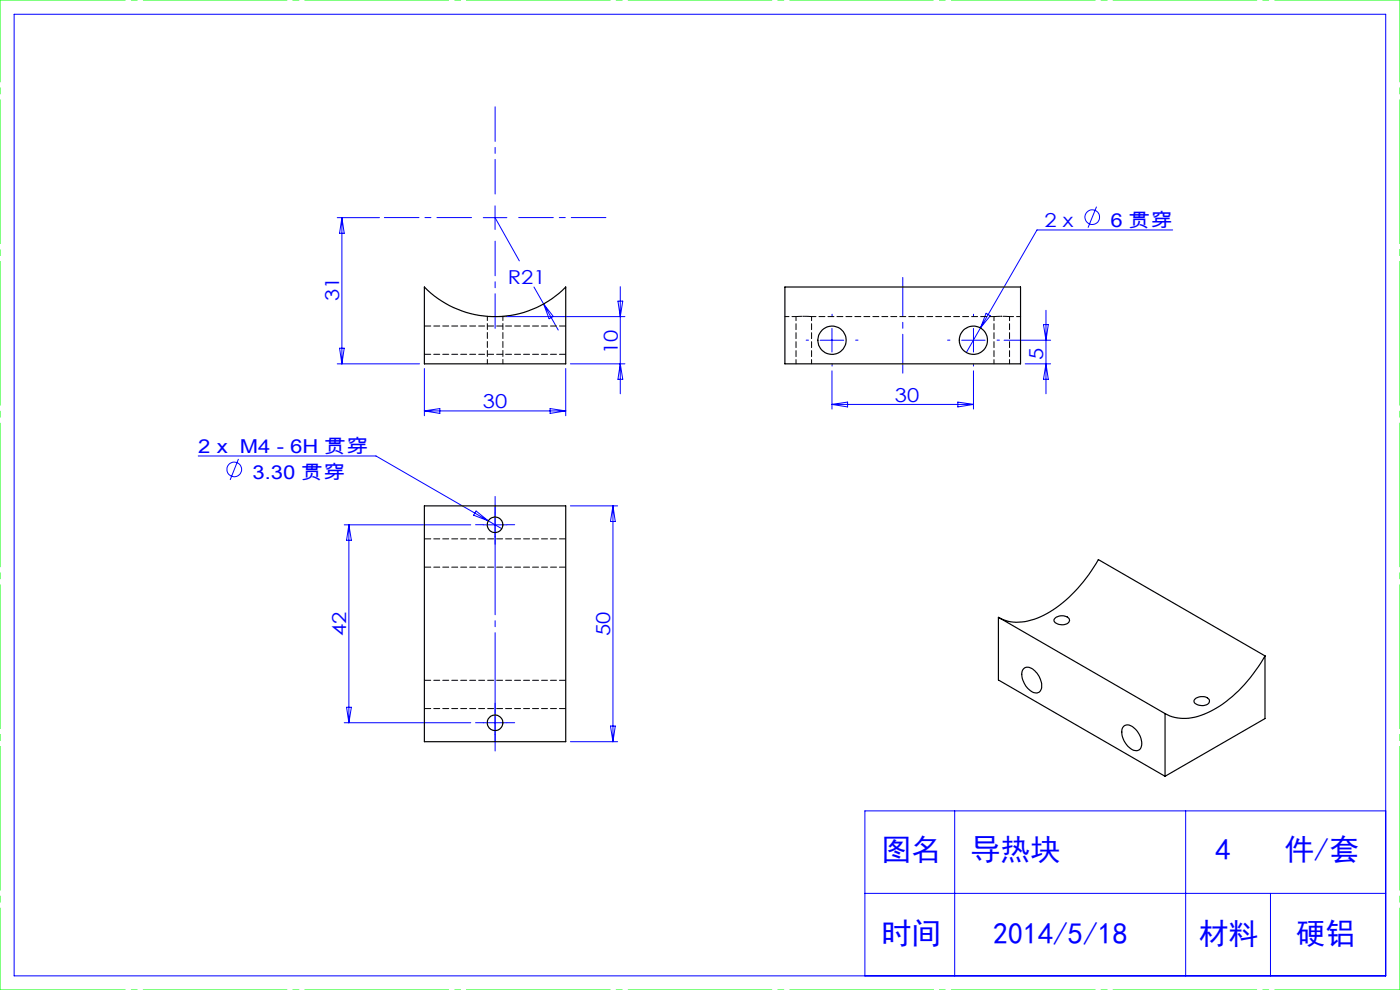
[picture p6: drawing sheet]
<svg xmlns="http://www.w3.org/2000/svg" width="297mm" height="210mm" viewBox="0 0 297 210" stroke-linecap="round" stroke-linejoin="round" font-family="sans-serif">
<g fill="none" stroke="#00f" stroke-width=".21">
<path d="M3 3h291v204h-291zM71.5 46.2h9M72.5 46.2v31M72.5 46.2l.5 3.3h-1zM102.5 46.2h5M105 43.7v5M105 46.2l5.2 9.1M232.6 43.8l-1.8 4.5M248.8 48.8h-28.8l-12 20.8M71.5 77.2h17.5M72 73.9h1l-.5 3.3zM90 78.2v10"/>
<path d="M106 67.2h26.6M113.3 60.9l2 3.6M115.3 64.5l3.1 5.5M115.3 64.5l2.1 2.6-.9 .5zM120 78.2v10M121 77.2h11.6M131.1 63.9h1l-.5 3.3zM131.6 60.8v22.7M131.6 77.2l.5 3.3h-1zM174 72.2h5M176.5 69.7v5M176.5 78.7v8.1"/>
<path d="M204 72.2h5M206.5 69.7v5M206.5 78.7v8.1M208 69.6l-3 5.2M209.2 66.5l.9 .5-2.1 2.6zM213 72.2h9.9M217.5 77.2h5.4M221.4 68.9h1l-.5 3.3zM221.9 77.2l.5 3.3h-1zM221.9 65.8v17.7M42.1 96.7h37.7l26.6 15.4M50.6 97.4l-1.8 4.4"/>
<path d="M90 87.2h30M90 87.2l3.3-.5v1zM116.7 86.7l3.3 .5-3.3 .5zM176.5 85.8h30M176.5 85.8l3.3-.5v1zM203.2 85.3l3.3 .5-3.3 .5zM73 111.3h26.9M74 111.3v42M74 111.3l.5 3.3h-1zM101 108.4l2.6 2.1-3.1-1.2zM102.5 111.3h5M105 108.8v5"/>
<path d="M121 107.3h10M130 107.3v50M130 107.3l.5 3.3h-1zM73 153.3h26.9M73.5 150h1l-.5 3.3zM102.5 153.3h5M105 150.8v5M121 157.3h10M129.5 154h1l-.5 3.3zM202.5 172v35M251.5 172v35M294 172h-110.5v35"/>
<path d="M183.5 189.5h110.5M269.5 189.5v17.5"/>
<circle cx="231.7" cy="46.1" r="1.55"/>
<circle cx="49.7" cy="99.6" r="1.55"/>
</g>
<path d="M100 46.2h-18.5M105 41.2v-18.5M105 51.2v18.5M110 46.2h18.5" fill="none" stroke="#00f" stroke-width=".21" stroke-dasharray="30.5 1.3 1.3 1.3" stroke-dashoffset="23.1"/>
<g fill="none" stroke="#00f" stroke-width=".21" stroke-dasharray="30.5 1.3 1.3 1.3">
<path d="M171.5 72.2h-.5M176.5 67.2v-.5M176.5 77.2v.5M181.5 72.2h.5M201.5 72.2h-.5M206.5 67.2v-.5M206.5 77.2v.5M211.5 72.2h.5M102.5 111.3h-1.6M105 108.8v-1.6M105 113.8v1.7M107.5 111.3h1.7"/>
<path d="M102.5 153.3h-1.6M105 150.8v-1.6M105 155.8v1.7M107.5 153.3h1.7"/>
</g>
<path d="M191.5 58.9v20.3" fill="none" stroke="#00f" stroke-width=".21" stroke-dasharray="30.5 1.3 1.3 1.3" stroke-dashoffset="22.2"/>
<path d="M105 159.3v-54" fill="none" stroke="#00f" stroke-width=".21" stroke-dasharray="30.5 1.3 1.3 1.3" stroke-dashoffset="5.4"/>
<path d="M0 0h297M0 210h297" fill="none" stroke="#0f0" stroke-width=".21" stroke-dasharray="30.5 1.3 1.3 1.3" stroke-dashoffset="3.9"/>
<path d="M0 210v-210M297 210v-210" fill="none" stroke="#0f0" stroke-width=".21" stroke-dasharray="30.5 1.3 1.3 1.3" stroke-dashoffset="13.1"/>
<g fill="none" stroke="#000" stroke-width=".25">
<path d="M90 60.9a21 21 0 0 0 30 0v16.3h-30zM166.5 60.9h50v16.3h-50zM90 107.3h30v50h-30zM212 131.1a9.3 9.3 0 0 0 8.1 0 27.9 27.9 0 0 0 12.9-12.4l35.4 20.4M223.8 131.2a2.21 2.21 0 0 1 3 .1 1.11 1.11 0 0 1-1.3 1.2 1.68 1.68 0 0 1-1.9-1zM268.4 139.1a27.9 27.9 0 0 1-13 12.4 9.3 9.3 0 0 1-8.2-.1M268.4 139.1v13.3l-21.2 12.3M217.3 141.7a2.22 2.22 0 0 1 2.7 1.1 3.6 3.6 0 0 1 .7 3.8 1.74 1.74 0 0 1-2.6-.5 3.9 3.9 0 0 1-1.1-4zM238.3 154.1a1.64 1.64 0 0 1 2.5 .5 3.9 3.9 0 0 1 1.1 4.2 1.78 1.78 0 0 1-2.6-.5 3.9 3.9 0 0 1-1.1-4zM247.2 151.4l-35.4-20.5v13.3l35.4 20.5M247.2 151.4v13.3M253.5 148.3a2.22 2.22 0 0 1 3 .1 1.11 1.11 0 0 1-1.3 1.3 1.75 1.75 0 0 1-1.9-.9z"/>
<circle cx="176.5" cy="72.2" r="3"/>
<circle cx="206.5" cy="72.2" r="3"/>
<circle cx="105" cy="111.3" r="1.66"/>
<circle cx="105" cy="153.3" r="1.66"/>
</g>
<path d="M103.4 67.1v10.1M106.7 77.2v-10.1M166.5 67.2h2.4M168.9 67.2v10M172.2 77.2v-10M210.9 67.2v10M214.2 67.2h2.3M214.2 77.2v-10" fill="none" stroke="#000" stroke-width=".21" stroke-dasharray="1.3 .6" stroke-dashoffset=".4"/>
<path d="M90 75.2h30M120 69.2h-30M172.2 67.2h-3.3M214.2 67.2h-3.3M120 114.3h-30M90 120.3h30M90 150.3h30M120 144.3h-30" fill="none" stroke="#000" stroke-width=".21" stroke-dasharray="1.3 .6" stroke-dashoffset="-.1"/>
<path d="M170.5 67.1h.1M170.5 67.1h.2M212.3 67.1h.2M212.5 67.1h.1" fill="none" stroke="#000" stroke-width=".21" stroke-dasharray="1.3 .6"/>
<path d="M172.2 67.2h38.7" fill="none" stroke="#000" stroke-width=".21" stroke-dasharray="1.3 .6" stroke-dashoffset=".3"/>
<g font-size="6.3" fill="#00f">
<text x="187" y="182.5">图名</text>
<text x="205.9" y="182.5">导热块</text>
<text x="257.8" y="182.5">4</text>
<text x="272.5" y="182.5">件/套</text>
<text x="187" y="200.3">时间</text>
<text x="210.7" y="200.3">2014/5/18</text>
<text x="254.3" y="200.3">材料</text>
<text x="274.9" y="200.3">硬铝</text>
</g>
<g font-size="4.1" fill="#00f">
<text x="221.6" y="48.2">2 x</text>
<text x="235.6" y="48.2">6 贯穿</text>
<text x="72" y="63.8" transform="rotate(-90 72 63.8)">31</text>
<text x="107.7" y="60.3">R21</text>
<text x="131" y="75.1" transform="rotate(-90 131 75.1)">10</text>
<text x="221.3" y="76.3" transform="rotate(-90 221.3 76.3)">5</text>
<text x="102.5" y="86.6">30</text>
<text x="189.9" y="85.2">30</text>
<text x="42.1" y="96.2">2 x M4 - 6H 贯穿</text>
<text x="53.6" y="101.7">3.30 贯穿</text>
<text x="73.5" y="134.9" transform="rotate(-90 73.5 134.9)">42</text>
<text x="129.5" y="134.9" transform="rotate(-90 129.5 134.9)">50</text>
</g>
</svg>
